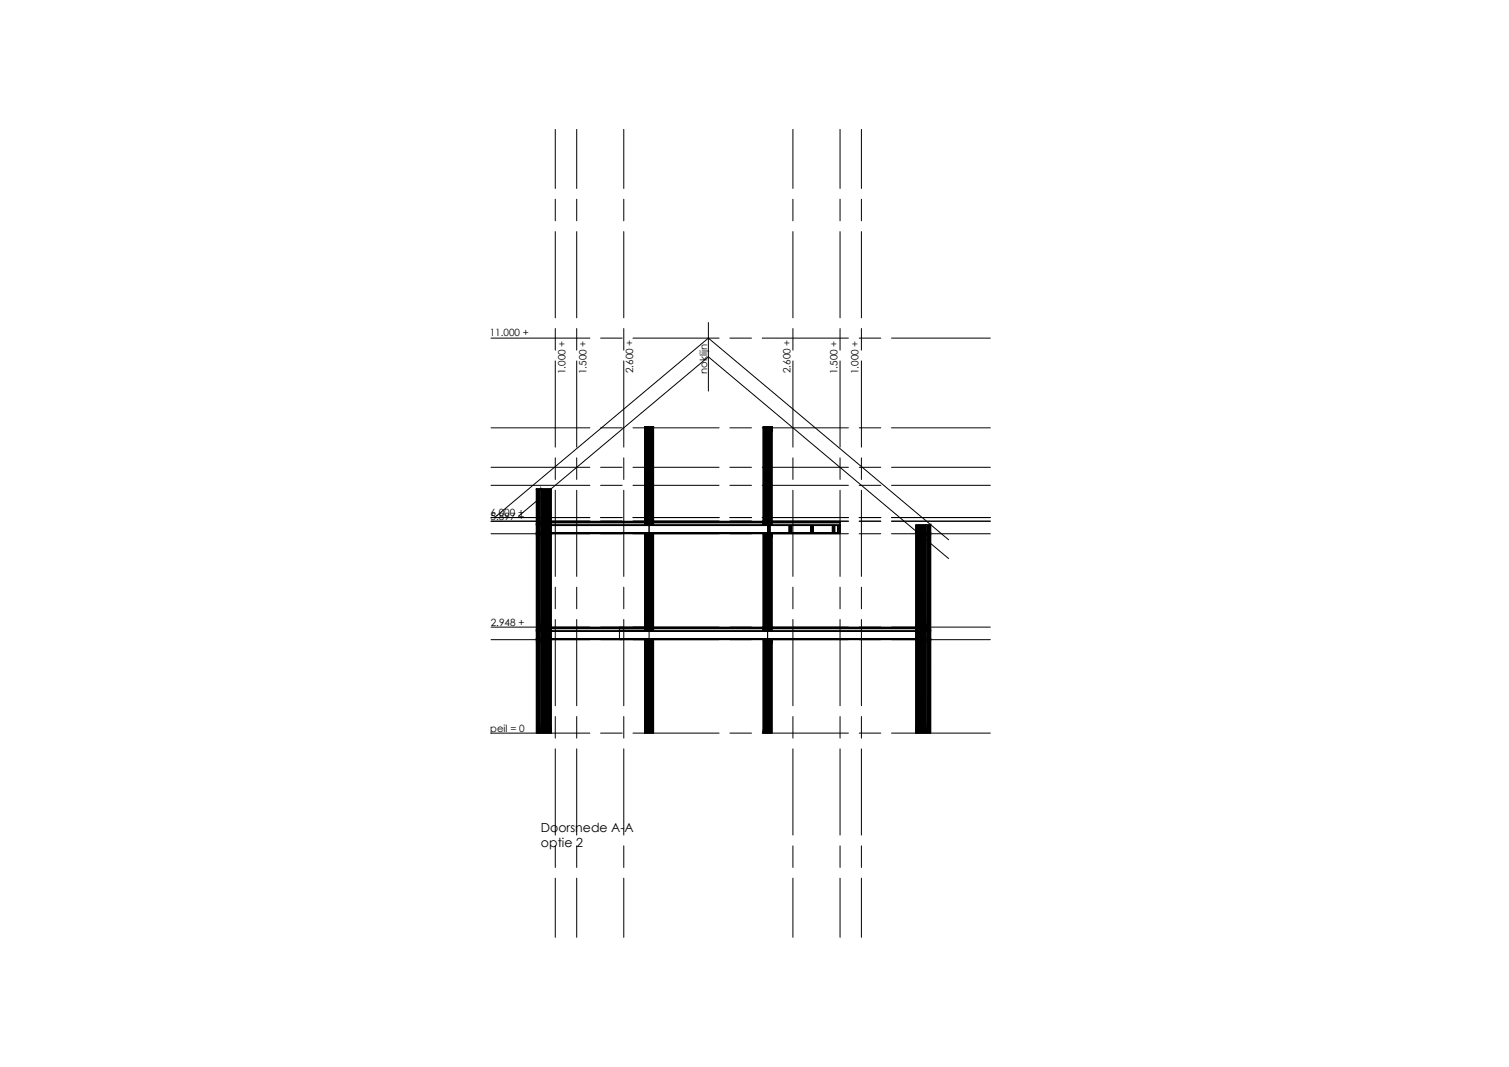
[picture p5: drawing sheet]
<svg xmlns="http://www.w3.org/2000/svg" width="420mm" height="297mm" viewBox="0 0 420 297" stroke-linecap="round" stroke-linejoin="round" font-family="sans-serif">
<!-- layer: STRAMIEN -->
<g fill="none" stroke="#000" stroke-width=".28">
<path d="M154.6 36v16.5M160.6 36v16.5M173.7 36v16.5M220.8 36v16.5M233.9 36v16.5M239.8 36v16.5M154.6 55.5v6M160.6 55.5v6M173.7 55.5v6M220.8 55.5v6M233.9 55.5v6M239.8 55.5v6"/>
<path d="M154.6 64.5v24M160.6 64.5v24M173.7 64.5v24M220.8 64.5v24M233.9 64.5v24M239.8 64.5v24M136.7 94.1h27.5M154.6 91.5v6M160.6 91.5v6M167.2 94.1h6M173.7 91.5v6M176.2 94.1h24"/>
<path d="M203.2 94.1h6M212.2 94.1h24M220.8 91.5v6M233.9 91.5v6M239.2 94.1h6M239.8 91.5v6M248.2 94.1h27.5M136.7 119.1h27.5M154.6 100.5v24M160.6 100.5v24M167.2 119.1h6M173.7 100.5v24"/>
<path d="M176.2 119.1h24M203.2 119.1h6M212.2 119.1h24M220.8 100.5v24M233.9 100.5v24M239.2 119.1h6M239.8 100.5v24M248.2 119.1h27.5M136.7 135.1h27.5M136.7 130.1h27.5M154.6 127.5v6M154.6 136.5v24"/>
<path d="M160.6 127.5v6M160.6 136.5v24M167.2 135.1h6M167.2 130.1h6M173.7 127.5v6M173.7 136.5v24M176.2 135.1h24M176.2 130.1h24M203.2 135.1h6M203.2 130.1h6M212.2 135.1h24M212.2 130.1h24"/>
<path d="M220.8 127.5v6M220.8 136.5v24M233.9 127.5v6M233.9 136.5v24M239.2 135.1h6M239.2 130.1h6M239.8 127.5v6M239.8 136.5v24M248.2 135.1h27.5M248.2 130.1h27.5M136.7 144.1h27.5M136.7 145.1h27.5"/>
<path d="M136.7 148.6h27.5M167.2 144.1h6M167.2 145.1h6M167.2 148.6h6M176.2 144.1h24M176.2 145.1h24M176.2 148.6h24M203.2 144.1h6M203.2 145.1h6M203.2 148.6h6M212.2 144.1h24M212.2 145.1h24"/>
<path d="M212.2 148.6h24M239.2 144.1h6M239.2 145.1h6M239.2 148.6h6M248.2 144.1h27.5M248.2 145.1h27.5M248.2 148.6h27.5M136.7 178.1h27.5M136.7 174.6h27.5M154.6 163.5v6M154.6 172.5v24M160.6 163.5v6"/>
<path d="M160.6 172.5v24M167.2 178.1h6M167.2 174.6h6M173.7 163.5v6M173.7 172.5v24M176.2 178.1h24M176.2 174.6h24M203.2 178.1h6M203.2 174.6h6M212.2 178.1h24M212.2 174.6h24M220.8 163.5v6"/>
<path d="M220.8 172.5v24M233.9 163.5v6M233.9 172.5v24M239.2 178.1h6M239.2 174.6h6M239.8 163.5v6M239.8 172.5v24M248.2 178.1h27.5M248.2 174.6h27.5M154.6 199.5v6M160.6 199.5v6M173.7 199.5v6"/>
<path d="M220.8 199.5v6M233.9 199.5v6M239.8 199.5v6M136.7 204.1h27.5M154.6 208.5v24M160.6 208.5v24M167.2 204.1h6M173.7 208.5v24M176.2 204.1h24M203.2 204.1h6M212.2 204.1h24M220.8 208.5v24"/>
<path d="M233.9 208.5v24M239.2 204.1h6M239.8 208.5v24M248.2 204.1h27.5M154.6 235.5v6M160.6 235.5v6M173.7 235.5v6M220.8 235.5v6M233.9 235.5v6M239.8 235.5v6M154.6 244.5v16.4M160.6 244.5v16.4"/>
<path d="M173.7 244.5v16.4M220.8 244.5v16.4M233.9 244.5v16.4M239.8 244.5v16.4"/>
</g>
<!-- layer: 0 -->
<g fill="#000" stroke="#000" stroke-width=".28">
<path d="M179.5 118.8v27.3l2.5-27.3zM182 118.8v27.3h-2.5z"/>
<path d="M212.5 118.8v27.3l2.5-27.3zM215 118.8v27.3h-2.5z"/>
<path d="M149.3 136.1h1v10zM149.3 136.1v10h1z"/>
<path d="M150.6 136.1h2.9v10zM150.6 136.1v10h2.9z"/>
<path d="M149.3 148.3h1v27.3zM149.3 148.3v27.3h1z"/>
<path d="M149.3 146.1h1v2.2zM149.3 146.1v2.2h1z"/>
<path d="M150.6 148.3h2.9v27.3zM150.6 148.3v27.3h2.9z"/>
<path d="M150.6 146.1h2.9v2.2zM150.6 146.1v2.2h2.9z"/>
<path d="M179.5 148.3v27.3l2.5-27.3zM182 148.3v27.3h-2.5z"/>
<path d="M212.5 148.3v27.3l2.5-27.3zM215 148.3v27.3h-2.5z"/>
<path d="M255 148.3v27.3l2.8-27.3zM257.8 148.3v27.3h-2.8z"/>
<path d="M255 146.1v2.2l2.8-2.2zM255 148.3l2.8-2.2v2.2z"/>
<path d="M258.1 148.3v27.3l1-27.3zM259.1 148.3v27.3h-1z"/>
<path d="M258.1 146.1v2.2l1-2.2zM259.1 146.1v2.2h-1z"/>
<path d="M149.3 177.8h1v26.3zM149.3 177.8v26.3h1z"/>
<path d="M149.3 175.6h1v2.2zM149.3 175.6v2.2h1z"/>
<path d="M150.6 177.8h2.9v26.3zM150.6 177.8v26.3h2.9z"/>
<path d="M150.6 175.6h2.9v2.2zM150.6 175.6v2.2h2.9z"/>
<path d="M179.5 177.8v26.3l2.5-26.3zM182 177.8v26.3h-2.5z"/>
<path d="M212.5 177.8v26.3l2.5-26.3zM215 177.8v26.3h-2.5z"/>
<path d="M255 177.8v26.3l2.8-26.3zM257.8 177.8v26.3h-2.8z"/>
<path d="M255 175.6v2.2l2.8-2.2zM255 177.8l2.8-2.2v2.2z"/>
<path d="M258.1 177.8v26.3l1-26.3zM259.1 177.8v26.3h-1z"/>
<path d="M258.1 175.6v2.2l1-2.2zM259.1 175.6v2.2h-1z"/>
</g>
<!-- layer: 25 -->
<g fill="none" stroke="#000" stroke-width=".28">
<path d="M179.5 118.8h2.5v27.3h-2.5zM212.5 118.8h2.5v27.3h-2.5zM149.3 136.1h1v10h-1zM150.6 136.1h2.9v10h-2.9zM138 143.8l59.2-49.7 66.9 56.2M144.3 143.7l52.9-44.4 66.9 56.2M149.3 148.3h1v27.3h-1zM149.3 146.1h1v2.2h-1zM150.6 148.3h2.9v27.3h-2.9zM150.6 146.1h2.9v2.2h-2.9zM152.5 146.1h28.2v.2h-28.2zM152.5 146.3h28.2v2h-28.2z"/>
<path d="M152.5 148.3h28.2v.2h-28.2zM152.5 148.5l28.2 .1zM152.5 145.5h28.2v.6h-28.2zM152.5 145.3h28.2v.2h-28.2zM152.5 145.1h28.2v.2h-28.2zM179.5 148.3h2.5v27.3h-2.5zM180.7 146.1h33v.2h-33zM180.7 146.3h33v2h-33zM180.7 148.3h33v.2h-33zM180.7 148.5l33 .1zM180.7 145.5h33v.6h-33zM180.7 145.3h33v.2h-33z"/>
<path d="M180.7 145.1h33v.2h-33zM212.5 148.3h2.5v27.3h-2.5zM213.7 146.3h.7v2h-.7zM213.7 146.1h20.2v.2h-20.2zM213.7 146.3h20.2v2h-20.2zM213.7 148.3h20.2v.2h-20.2zM213.7 148.5l20.2 .1zM213.7 145.5h20.2v.6h-20.2zM213.7 145.3h20.2v.2h-20.2zM213.7 145.1h20.2v.2h-20.2zM219.7 146.3h.7v2h-.7zM225.7 146.3h.7v2h-.7z"/>
<path d="M231.7 146.3h.7v2h-.7zM233.2 146.3h.7v2h-.7zM255 148.3h2.8v27.3h-2.8zM255 146.1h2.8v2.2h-2.8zM258.1 148.3h1v27.3h-1zM258.1 146.1h1v2.2h-1zM149.3 177.8h1v26.3h-1zM149.3 175.6h1v2.2h-1zM150.6 177.8h2.9v26.3h-2.9zM150.6 175.6h2.9v2.2h-2.9zM152.5 175.6h28.2v.2h-28.2zM152.5 175.8h28.2v2h-28.2z"/>
<path d="M152.5 177.8h28.2v.1h-28.2zM152.5 177.9l28.2 .2zM152.5 175h28.2v.6h-28.2zM152.5 174.8h28.2v.2h-28.2zM152.5 174.6h28.2v.2h-28.2zM172.5 175.6h41.2v.2h-41.2zM172.5 175.8h41.2v2h-41.2zM172.5 177.8h41.2v.1h-41.2zM172.5 177.9l41.2 .2zM172.5 175h41.2v.6h-41.2zM172.5 174.8h41.2v.2h-41.2zM172.5 174.6h41.2v.2h-41.2z"/>
<path d="M179.5 177.8h2.5v26.3h-2.5zM212.5 177.8h2.5v26.3h-2.5zM213.7 175.6h42.3v.2h-42.3zM213.7 175.8h42.3v2h-42.3zM213.7 177.8h42.3v.1h-42.3zM213.7 177.9l42.3 .2zM213.7 175h42.3v.6h-42.3zM213.7 174.8h42.3v.2h-42.3zM213.7 174.6h42.3v.2h-42.3zM255 177.8h2.8v26.3h-2.8zM255 175.6h2.8v2.2h-2.8zM258.1 177.8h1v26.3h-1z"/>
<path d="M258.1 175.6h1v2.2h-1z"/>
</g>
<!-- layer: DIMENSION -->
<path d="M197.2 89.8v19.1M180.7 118.8v27.3M213.7 118.8v27.3M180.7 148.3v27.3M213.7 148.3v27.3M180.7 177.8v26.3M213.7 177.8v26.3" fill="none" stroke="#000" stroke-width=".28"/>
<!-- layer: 18 -->
<g fill="none" stroke="#000" stroke-width=".28">
<path d="M213.7 148.2l.1 .1M213.7 148l.3 .3M213.7 147.7l.6 .6M213.7 147.5l.7 .7M213.7 147.3l.7 .7M213.7 147l.7 .8M213.7 146.8l.7 .7M213.7 146.6l.7 .7M213.7 146.4l.7 .7M213.9 146.3l.5 .6M214.1 146.3l.3 .3M214.3 146.3l.1 .1"/>
<path d="M219.7 148.1l.2 .2M219.7 147.9l.4 .4M219.7 147.7l.6 .6M219.7 147.4l.7 .7M219.7 147.2l.7 .8M219.7 147l.7 .8M219.7 146.8l.7 .7-.7-.7M219.7 146.5l.7 .8M219.7 146.3l.7 .8M219.7 148.2l.1 .1M219.7 148l.4 .3M219.7 147.5l.7 .7"/>
<path d="M219.7 146.6l.7 .7M219.9 146.3l.5 .6M219.9 146.3l.5 .5M220.1 146.3l.3 .3M220.2 146.3l.2 .3M220.3 146.3l.1 .1M225.7 148.1l.2 .2M225.7 147.9l.4 .4M225.7 147.7l.6 .6M225.7 147.4l.7 .7M225.7 147.2l.7 .7M225.7 146.8l.7 .7"/>
<path d="M225.7 146.5l.7 .8M225.7 146.3l.7 .7M225.7 147.5l.7 .7M225.7 147.3l.7 .7M225.7 146.6l.7 .7M225.7 146.4l.7 .7M225.9 146.3l.5 .6M225.9 146.3l.5 .5M226.1 146.3l.3 .3M226.2 146.3l.2 .3M226.3 146.3l.1 .1M226.4 147.7l-.7-.7 .7 .8"/>
<path d="M231.7 146.8l.7 .7M231.7 148.1l.2 .2M231.7 147.9l.4 .4M231.7 147.7l.6 .6M231.7 147.4l.7 .7M231.7 147.2l.7 .7M231.7 147l.7 .7M231.7 146.5l.7 .8M231.7 146.3l.7 .7M232 146.3l.4 .5M232.2 146.3l.2 .3M232.4 146.3h.1"/>
<path d="M233.2 148.2v.1M233.2 148l.2 .3M233.2 147.8l.5 .5M233.2 147.6l.7 .7M233.2 147.3l.7 .7M233.2 147.1l.7 .7M233.2 146.9l.7 .7M233.2 146.7l.7 .7M233.2 146.4l.7 .8M233.3 146.3l.6 .6M233.5 146.3l.4 .4M233.7 146.3l.2 .2"/>
</g>
<g font-size="3.5">
<text x="150.6" y="231.7">Doorsnede A-A</text>
<text x="150.6" y="235.7">optie 2</text>
</g>
<g font-size="2.8">
<text x="136.3" y="93.7">11.000 +</text>
<text x="157.4" y="104.2" transform="rotate(-90 157.4 104.2)">1.000 +</text>
<text x="163.3" y="104.2" transform="rotate(-90 163.3 104.2)">1.500 +</text>
<text x="176.3" y="103.9" transform="rotate(-90 176.3 103.9)">2.600 +</text>
<text x="196.9" y="104" transform="rotate(-90 196.9 104)">noklijn</text>
<text x="220.1" y="103.9" transform="rotate(-90 220.1 103.9)">2.600 +</text>
<text x="233.2" y="104.2" transform="rotate(-90 233.2 104.2)">1.500 +</text>
<text x="239" y="104.2" transform="rotate(-90 239 104.2)">1.000 +</text>
<text x="136.5" y="143.6">6.000 +</text>
<text x="136.6" y="144.7">5.897 +</text>
<text x="136.6" y="174.2">2.948 +</text>
<text x="136.5" y="203.7">peil = 0</text>
</g>
</svg>
